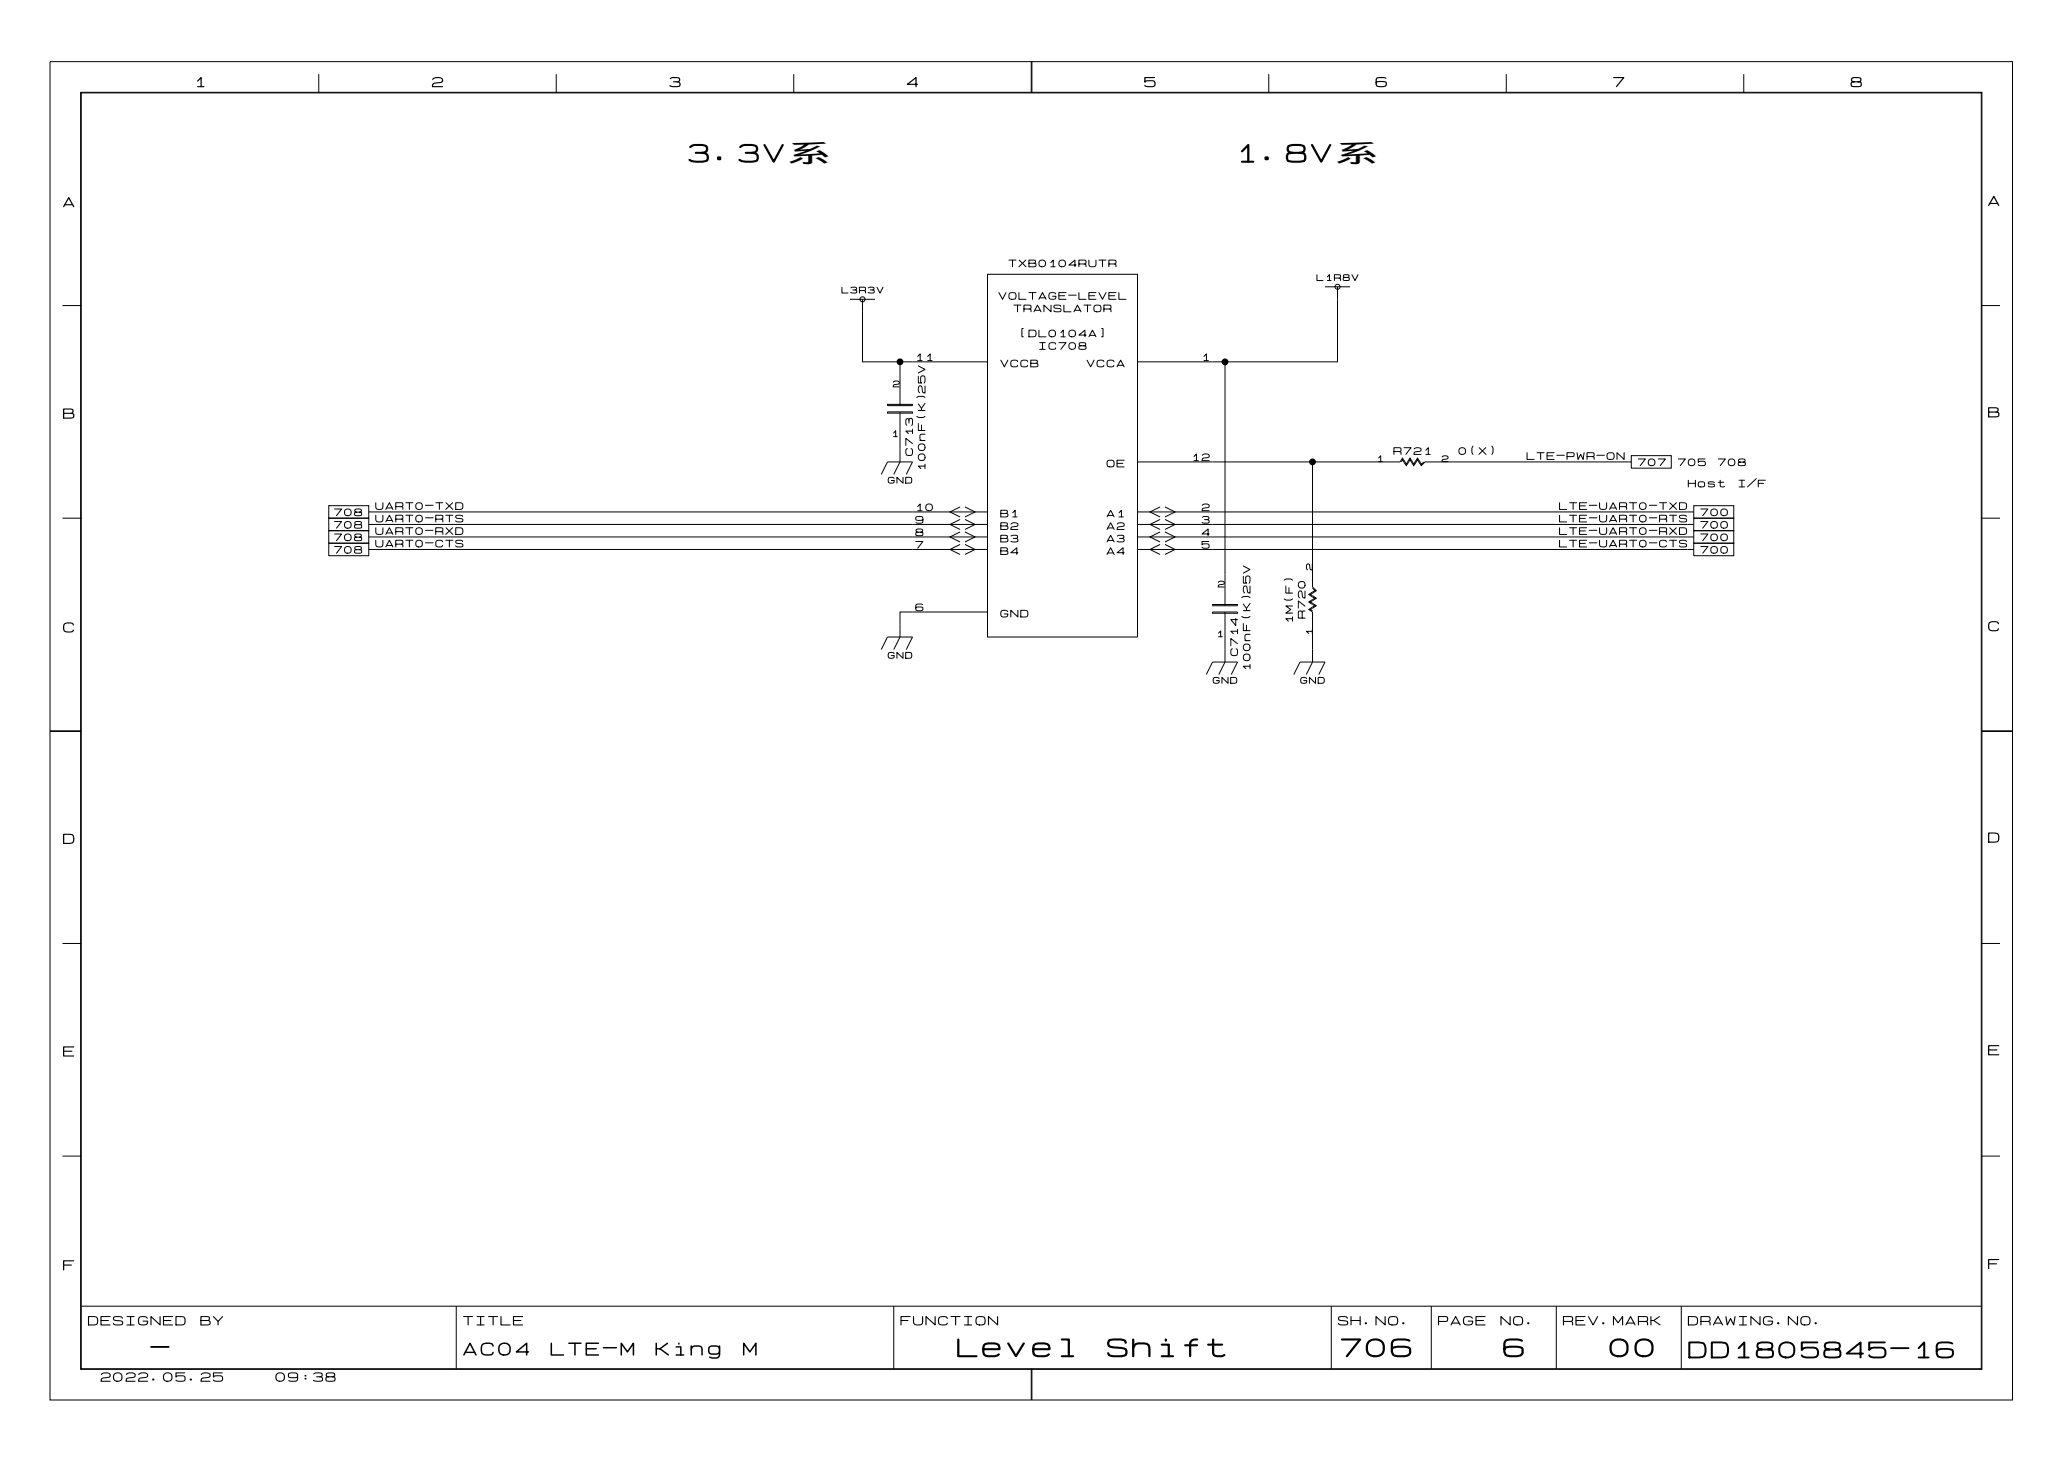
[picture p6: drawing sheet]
<svg xmlns="http://www.w3.org/2000/svg" width="420mm" height="297mm" viewBox="0 0 420 297" stroke-linecap="round" stroke-linejoin="round" font-family="sans-serif">
<g fill="none" stroke="#000" stroke-width=".2">
<path d="M10.2 12.5h398.7v271.8h-398.7zM16.4 18.7h386.3v259.4h-386.3zM16.5 18.9h386.1v259.1h-386.1zM64.8 15.1v3.8M113 15.1v3.8M161.3 15.1v3.8M209.5 12.5v6.4M209.7 12.5v6.4M257.8 15.1v3.8M306.1 15.1v3.8M354.3 15.1v3.8M200.7 55.7h30.4v73.7h-30.4z"/>
<path d="M269.2 58.2h5.1M271.8 58.2v15.3h-40.7M12.7 62.1h3.8M172.7 60.8h5.1M175.3 60.8v12.7h25.4M182.9 73.5v8.9M248.9 73.5v49.5M402.6 62.1h3.8M179.1 96.3l1.2-2.5h5.1l-1.3 2.5M180.3 83.6h5.1v.3h-5.1zM180.3 82.1h5.1v.3h-5.1zM182.9 83.6v10.2l-1.3 2.5"/>
<path d="M231.1 93.8h53.4l.5-.8 .8 1.3 .7-1.3 .8 1.3 .7-1.3 .8 1.3 .5-.5M266.7 93.8v25.4l.8 .8-1.3 .7 1.3 .8-1.3 .7 1.3 .8-1.3 .8 .5 .2M284.7 93.8l.3-.5 .8 1.3 .7-1.3 .8 1.3 .7-1.3 .8 1.3 .8-.8h41.9M331.5 92.5h8.1v2.6h-8.1zM12.7 105.2h3.8M66.8 107.8h8.1v2.5h-8.1zM66.8 110.3h8.1v2.6h-8.1zM66.8 105.2h8.1v2.6h-8.1zM66.8 102.7h8.1v2.5h-8.1zM74.9 111.6h125.8M74.9 109h125.8M74.9 106.5h125.8"/>
<path d="M74.9 104h125.8M195.1 102.9l-2.1 1.1 2.1 1M195.1 105.5l-2.1 1 2.1 1M195.1 108l-2.1 1 2.1 1.1M195.1 110.6l-2.1 1 2.1 1M196.1 102.9l2 1.1-2 1M196.1 105.5l2 1-2 1M196.1 108l2 1-2 1.1M196.1 110.6l2 1-2 1M231.1 111.6h113.1M231.1 104h113.1M231.1 106.5h113.1"/>
<path d="M235.7 102.9l-2 1.1 2 1M235.7 105.5l-2 1 2 1M235.7 108l-2 1 2 1.1M235.7 110.6l-2 1 2 1M236.7 102.9l2.1 1.1-2.1 1M236.7 105.5l2.1 1-2.1 1M236.7 108l2.1 1-2.1 1.1M236.7 110.6l2.1 1-2.1 1M266.7 119.5l.5 .5-1.3 .7 1.3 .8-1.3 .7 1.3 .8-1.3 .8 .8 .5v10.1l-1.3 2.6M344.2 110.3h8.1v2.6h-8.1zM344.2 102.7h8.1v2.5h-8.1zM344.2 107.8h8.1v2.5h-8.1z"/>
<path d="M344.2 105.2h8.1v2.6h-8.1zM344.2 109h-113.1M402.6 105.2h3.8M179.1 131.9l1.2-2.5h5.1l-1.3 2.5M200.7 124.3h-17.8v5.1l-1.3 2.5M245.1 137l1.3-2.6h5.1l-1.3 2.6M246.4 124.3h5.1v.2h-5.1zM246.4 122.8h5.1v.2h-5.1zM248.9 124.3v10.1l-1.3 2.6M262.9 137l1.3-2.6h5l-1.2 2.6M10.2 148.4h6.3M10.2 148.5h6.3"/>
<path d="M402.6 148.4h6.3M402.6 148.5h6.3M12.7 191.6h3.8M402.6 191.6h3.8M12.7 234.8h3.8M402.6 234.8h3.8M16.5 265.3h386.1M92.7 265.3v12.7M181.6 265.3v12.7M209.5 278v6.3M209.7 278v6.3M270.5 265.3v12.7"/>
<path d="M290.8 265.3v12.7M316.2 265.3v12.7M341.6 265.3v12.7"/>
<circle cx="271.8" cy="58.2" r=".51"/>
<circle cx="175.3" cy="60.8" r=".51"/>
</g>
<g fill="#000">
<circle cx="182.9" cy="73.5" r=".7"/>
<circle cx="248.9" cy="73.5" r=".7"/>
<circle cx="266.7" cy="93.8" r=".7"/>
</g>
<g font-size="5.1">
<text x="139.7" y="33.7">3.3V系←</text>
<text x="251" y="33.7">1.8V系</text>
<text x="194.3" y="276.3">Level</text>
<text x="224.8" y="276.3">Shift</text>
<text x="272.3" y="276.3">706</text>
<text x="305.3" y="276.3">6</text>
<text x="326.9" y="276.3">00</text>
</g>
<g font-size="4.6">
<text x="30.5" y="276.2">-</text>
<text x="342.9" y="276.5">DD1805845-16</text>
</g>
<g font-size="3.6">
<text x="94" y="275.8">AC04</text>
<text x="111.8" y="275.8">LTE-M</text>
<text x="133.1" y="275.8">King</text>
<text x="150.8" y="275.8">M</text>
</g>
<g font-size="2.8">
<text x="39.4" y="18.1">1</text>
<text x="87.6" y="18.1">2</text>
<text x="135.9" y="18.1">3</text>
<text x="184.1" y="18.1">4</text>
<text x="232.4" y="18.1">5</text>
<text x="279.4" y="18.1">6</text>
<text x="327.7" y="18.1">7</text>
<text x="375.9" y="18.1">8</text>
<text x="12.7" y="42.5">A</text>
<text x="403.9" y="42.2">A</text>
<text x="12.7" y="85.4">B</text>
<text x="403.9" y="85.1">B</text>
<text x="12.7" y="128.8">C</text>
<text x="403.9" y="128.6">C</text>
<text x="12.7" y="171.7">D</text>
<text x="403.9" y="171.5">D</text>
<text x="12.7" y="214.9">E</text>
<text x="403.9" y="214.7">E</text>
<text x="12.7" y="258.4">F</text>
<text x="403.9" y="258.1">F</text>
</g>
<g font-size="2.5">
<text x="17.8" y="269.5">DESIGNED</text>
<text x="40.6" y="269.5">BY</text>
<text x="94" y="269.5">TITLE</text>
<text x="182.9" y="269.5">FUNCTION</text>
<text x="271.8" y="269.5">SH.NO.</text>
<text x="292.1" y="269.5">PAGE</text>
<text x="304.8" y="269.5">NO.</text>
<text x="317.5" y="269.5">REV.MARK</text>
<text x="342.9" y="269.5">DRAWING.NO.</text>
<text x="20.3" y="280.9">2022.05.25</text>
<text x="55.9" y="280.9">09:38</text>
</g>
<g font-size="2">
<text x="204.9" y="54.5">TXB0104RUTR</text>
<text x="202.8" y="61.1">VOLTAGE-LEVEL</text>
<text x="205.9" y="63.7">TRANSLATOR</text>
<text x="206.9" y="68.8">[DL0104A]</text>
<text x="210.9" y="71.3">IC708</text>
<text x="185.9" y="73.6">11</text>
<text x="203.2" y="74.8">VCCB</text>
<text x="220.7" y="74.8">VCCA</text>
<text x="244.1" y="73.6">1</text>
<text x="185.8" y="92.7" transform="rotate(-90 185.8 92.7)">C713</text>
<text x="188.3" y="95.7" transform="rotate(-90 188.3 95.7)">100nF(K)25V</text>
<text x="224.8" y="95.2">OE</text>
<text x="242.1" y="93.9">12</text>
<text x="283.1" y="92.6">R721</text>
<text x="296.3" y="92.6">0(X)</text>
<text x="310.1" y="93.6">LTE-PWR-ON</text>
<text x="332.7" y="94.9">707</text>
<text x="340.9" y="94.9">705</text>
<text x="349" y="94.9">708</text>
<text x="342.9" y="99.2">Host</text>
<text x="353.1" y="99.2">I/F</text>
<text x="67.8" y="107.6">708</text>
<text x="67.8" y="105.1">708</text>
<text x="76.2" y="106.3">UART0-RTS</text>
<text x="76.2" y="103.8">UART0-TXD</text>
<text x="185.9" y="104.1">10</text>
<text x="185.9" y="106.6">9</text>
<text x="203.2" y="105.3">B1</text>
<text x="203.2" y="107.9">B2</text>
<text x="224.8" y="105.3">A1</text>
<text x="224.8" y="107.9">A2</text>
<text x="244.1" y="104.1">2</text>
<text x="244.1" y="106.6">3</text>
<text x="316.7" y="103.8">LTE-UART0-TXD</text>
<text x="316.7" y="106.3">LTE-UART0-RTS</text>
<text x="345.4" y="105.1">700</text>
<text x="345.4" y="107.6">700</text>
<text x="67.8" y="110.2">708</text>
<text x="67.8" y="112.7">708</text>
<text x="76.2" y="108.9">UART0-RXD</text>
<text x="76.2" y="111.4">UART0-CTS</text>
<text x="185.9" y="109.1">8</text>
<text x="185.9" y="111.7">7</text>
<text x="203.2" y="110.4">B3</text>
<text x="203.2" y="112.9">B4</text>
<text x="224.8" y="110.4">A3</text>
<text x="224.8" y="112.9">A4</text>
<text x="244.1" y="109.1">4</text>
<text x="244.1" y="111.7">5</text>
<text x="316.7" y="111.4">LTE-UART0-CTS</text>
<text x="316.7" y="108.9">LTE-UART0-RXD</text>
<text x="345.4" y="112.7">700</text>
<text x="345.4" y="110.2">700</text>
<text x="185.9" y="124.4">6</text>
<text x="203.2" y="125.6">GND</text>
<text x="265.5" y="125.7" transform="rotate(-90 265.5 125.7)">R720</text>
<text x="263" y="126.7" transform="rotate(-90 263 126.7)">1M(F)</text>
<text x="251.8" y="133.3" transform="rotate(-90 251.8 133.3)">C714</text>
<text x="254.4" y="136.3" transform="rotate(-90 254.4 136.3)">100nF(K)25V</text>
</g>
<g font-size="1.8">
<text x="170.9" y="59.8">L3R3V</text>
<text x="267.5" y="57.3">L1R8V</text>
<text x="181.4" y="78.9">2</text>
<text x="181.1" y="89">1</text>
<text x="279.7" y="94.1">1</text>
<text x="292.9" y="94.1">2</text>
<text x="180.3" y="98.4">GND</text>
<text x="247.4" y="119.5">2</text>
<text x="267" y="115.9" transform="rotate(-90 267 115.9)">2</text>
<text x="247.1" y="129.6">1</text>
<text x="267" y="129.1" transform="rotate(-90 267 129.1)">1</text>
<text x="180.3" y="134">GND</text>
<text x="246.4" y="139.1">GND</text>
<text x="264.2" y="139.1">GND</text>
</g>
</svg>
